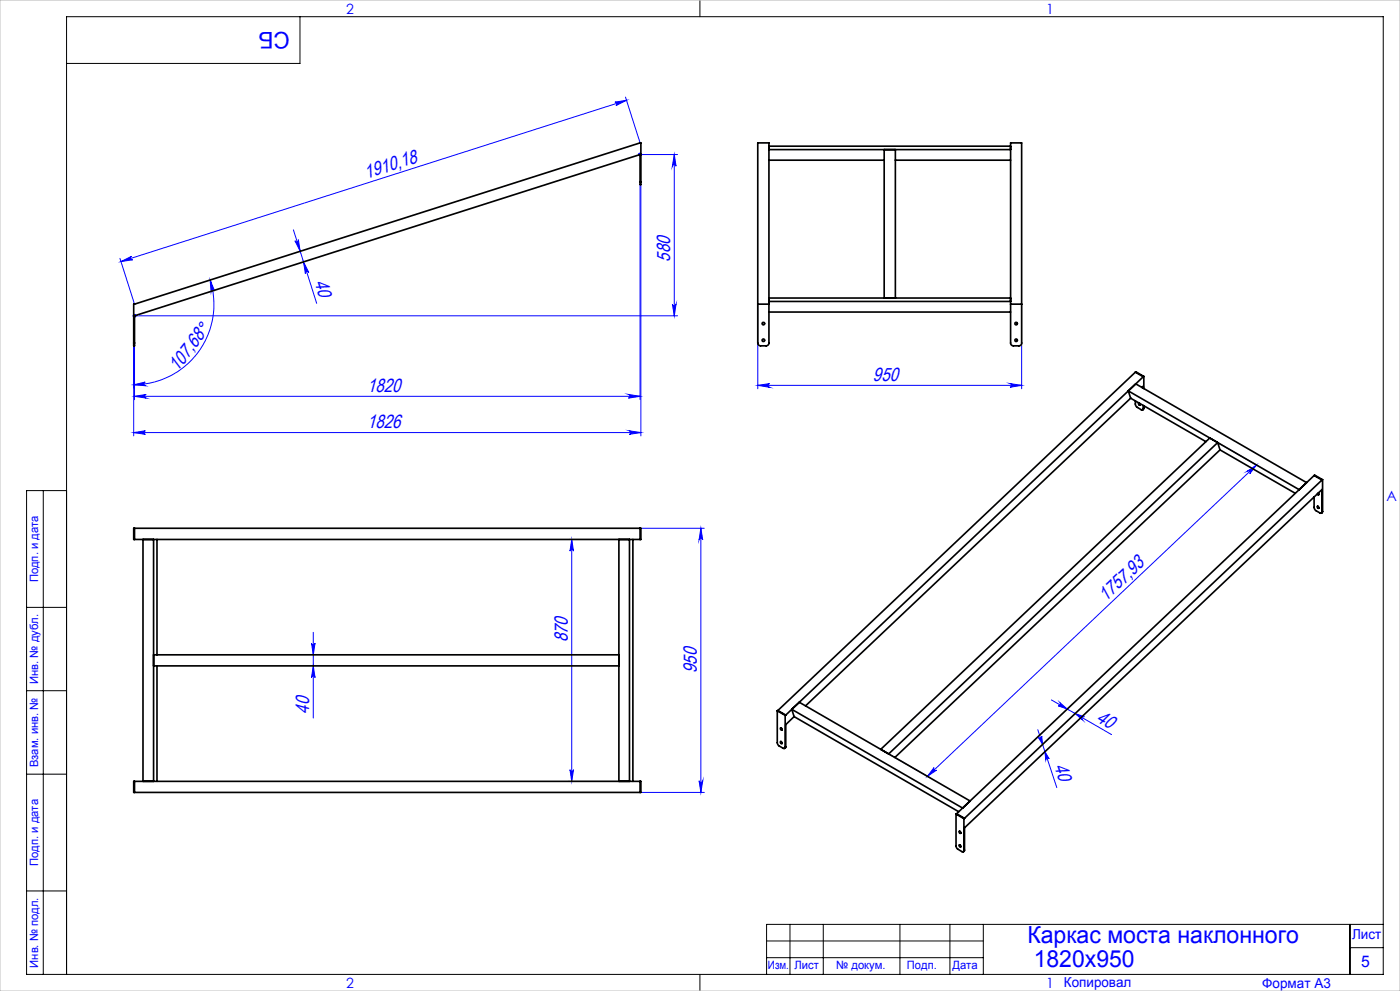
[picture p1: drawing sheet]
<svg xmlns="http://www.w3.org/2000/svg" width="420mm" height="297mm" viewBox="0 0 420 297" stroke-linecap="round" stroke-linejoin="round" font-family="sans-serif">
<g fill="none" stroke="#00f" stroke-width=".3">
<path d="M184.5 30.6l3.5-.5-3.2 1.5a.54 .54 0 0 0 .3-.6 .54 .54 0 0 0-.6-.4zM187.6 29.1l4.4 13.7M188 30.1l-151.7 48.3M192 46.3h11.3M192 55.3v64.5M192.3 55.3v75.3M202.3 46.3v48.3M202.3 46.3l.5 3.5a.55 .55 0 0 0-.5-.5 .55 .55 0 0 0-.6 .5zM36 77.4l4.4 13.8M36.3 78.4l3.1-1.6a.54 .54 0 0 0-.3 .7 .54 .54 0 0 0 .7 .4zM88 68.9l7 22M88.5 72.1a.54 .54 0 0 0 .6 .4 .54 .54 0 0 0 .4-.7l.6 3.5z"/>
<path d="M91.1 78.5l1.5 3.2a.54 .54 0 0 0-.6-.4 .54 .54 0 0 0-.4 .7zM40.4 94.6h162.9M63 83.9l1.4 3.3a.54 .54 0 0 0-.7-.4 .54 .54 0 0 0-.4 .7zM63 83.9a24.1 24.1 0 0 1-22.9 31.4M201.7 91.2a.55 .55 0 0 0 .6 .5 .55 .55 0 0 0 .5-.5l-.5 3.4zM227.3 91.2v25.3M306.5 91.2v25.3M40.1 103.6v27M40.1 115.3l3.5-.8a.55 .55 0 0 0-.5 .6 .55 .55 0 0 0 .5 .5zM40.4 103.6v16.2M40.4 118.8h151.6M40.4 118.8l3.5-.6a.55 .55 0 0 0-.6 .6 .55 .55 0 0 0 .6 .5z"/>
<path d="M188.5 118.2l3.5 .6-3.5 .5a.55 .55 0 0 0 .5-.5 .55 .55 0 0 0-.5-.6zM227.3 115.5h79.2M227.3 115.5l3.6-.5a.55 .55 0 0 0-.6 .5 .55 .55 0 0 0 .6 .6zM303 115l3.5 .5-3.5 .6a.55 .55 0 0 0 .5-.6 .55 .55 0 0 0-.5-.5zM40.1 129.6l3.5-.5a.53 .53 0 0 0-.5 .5 .53 .53 0 0 0 .5 .6zM40.1 129.6h152.2M188.8 129.1l3.5 .5-3.5 .6a.53 .53 0 0 0 .5-.6 .53 .53 0 0 0-.5-.5zM365.3 132.6l12.3 7.2M376.9 139.4l-98.7 93.3M192 158.3h19.3M210.3 158.3l.5 3.5a.55 .55 0 0 0-.5-.5 .55 .55 0 0 0-.6 .5zM210.3 158.3v79.2"/>
<path d="M374.2 141.2l2.7-1.8-2 2.6a.54 .54 0 0 0 0-.7 .54 .54 0 0 0-.7-.1zM170.5 161.7h15.2M171.5 161.7v72.5M171.5 161.7l.5 3.5a.53 .53 0 0 0-.5-.5 .53 .53 0 0 0-.5 .5zM93.5 192.8a.53 .53 0 0 0 .5 .5 .53 .53 0 0 0 .5-.5l-.5 3.4zM94 199.6l.5 3.5a.53 .53 0 0 0-.5-.5 .53 .53 0 0 0-.5 .5zM94 189.5v25.7M311.3 218.7l5.7 17.3M315.4 209.8l18.1 10.4M318 210.6l2.2 1.9-2.7-1a.55 .55 0 0 0 .6-.2 .55 .55 0 0 0-.1-.7zM322.5 213.9l2.8 .9a.56 .56 0 0 0-.6 .3 .56 .56 0 0 0 .1 .7zM170.5 234.2h15.2"/>
<path d="M171 230.7a.53 .53 0 0 0 .5 .5 .53 .53 0 0 0 .5-.5l-.5 3.5zM192 237.5h19.3M209.7 234a.55 .55 0 0 0 .6 .5 .55 .55 0 0 0 .5-.5l-.5 3.5zM266.6 226l12.3 7.1M280.2 230a.55 .55 0 0 0 .1 .7 .55 .55 0 0 0 .7 .1l-2.8 1.9zM311.5 221a.6 .6 0 0 0 .6 .1 .6 .6 0 0 0 .4-.5l.3 2.5zM313.5 225.3l1.2 2.1a.6 .6 0 0 0-.6-.2 .6 .6 0 0 0-.4 .5z"/>
</g>
<path d="M191.5 46.3h1M191.7 46l.7 .7M192 45.8v1M192.4 46l-.7 .7M39.9 94.6h1M40 94.3l.7 .7M40.4 94.2v.9M40.7 94.3l-.7 .7" fill="none" stroke="#00f" stroke-width=".7" stroke-linecap="butt"/>
<g fill="none" stroke="#000" stroke-width=".3">
<path d="M90 5v14h-70M210 0v5M13 147v145M20 147h-12v145h407v-287h-395v287M8 182h12M8 207h12M8 232h12M8 267h12M237 277v15M247 277v15M270 277v15M285 277v15"/>
<path d="M295 277v15M405 277v15M415 277h-185v15M210 292v5M230 282h65M230 287h65M405 284h10"/>
</g>
<path d="M0 0h420v297h-420z" fill="none" stroke="#c0c0c0" stroke-width=".3"/>
<g fill="#00f">
<path d="M202.3 46.3l.5 3.5a.55 .55 0 0 0-.5-.5 .55 .55 0 0 0-.6 .5zM201.7 91.2a.55 .55 0 0 0 .6 .5 .55 .55 0 0 0 .5-.5l-.5 3.4z"/>
<path d="M188.5 118.2l3.5 .6-3.5 .5a.55 .55 0 0 0 .5-.5 .55 .55 0 0 0-.5-.6zM40.4 118.8l3.5-.6a.55 .55 0 0 0-.6 .6 .55 .55 0 0 0 .6 .5z"/>
<path d="M188.8 129.1l3.5 .5-3.5 .6a.53 .53 0 0 0 .5-.6 .53 .53 0 0 0-.5-.5zM40.1 129.6l3.5-.5a.53 .53 0 0 0-.5 .5 .53 .53 0 0 0 .5 .6z"/>
<path d="M227.3 115.5l3.6-.5a.55 .55 0 0 0-.6 .5 .55 .55 0 0 0 .6 .6zM303 115l3.5 .5-3.5 .6a.55 .55 0 0 0 .5-.6 .55 .55 0 0 0-.5-.5z"/>
<path d="M36.3 78.4l3.1-1.6a.54 .54 0 0 0-.3 .7 .54 .54 0 0 0 .7 .4zM184.5 30.6l3.5-.5-3.2 1.5a.54 .54 0 0 0 .3-.6 .54 .54 0 0 0-.6-.4z"/>
<path d="M374.2 141.2l2.7-1.8-2 2.6a.54 .54 0 0 0 0-.7 .54 .54 0 0 0-.7-.1zM280.2 230a.55 .55 0 0 0 .1 .7 .55 .55 0 0 0 .7 .1l-2.8 1.9z"/>
<path d="M40.1 115.3l3.5-.8a.55 .55 0 0 0-.5 .6 .55 .55 0 0 0 .5 .5zM63 83.9l1.4 3.3a.54 .54 0 0 0-.7-.4 .54 .54 0 0 0-.4 .7z"/>
<path d="M210.3 158.3l.5 3.5a.55 .55 0 0 0-.5-.5 .55 .55 0 0 0-.6 .5zM209.7 234a.55 .55 0 0 0 .6 .5 .55 .55 0 0 0 .5-.5l-.5 3.5zM93.5 192.8a.53 .53 0 0 0 .5 .5 .53 .53 0 0 0 .5-.5l-.5 3.4zM94 199.6l.5 3.5a.53 .53 0 0 0-.5-.5 .53 .53 0 0 0-.5 .5z"/>
<path d="M171.5 161.7l.5 3.5a.53 .53 0 0 0-.5-.5 .53 .53 0 0 0-.5 .5zM171 230.7a.53 .53 0 0 0 .5 .5 .53 .53 0 0 0 .5-.5l-.5 3.5z"/>
<path d="M88.5 72.1a.54 .54 0 0 0 .6 .4 .54 .54 0 0 0 .4-.7l.6 3.5zM91.1 78.5l1.5 3.2a.54 .54 0 0 0-.6-.4 .54 .54 0 0 0-.4 .7z"/>
<path d="M311.5 221a.6 .6 0 0 0 .6 .1 .6 .6 0 0 0 .4-.5l.3 2.5zM313.5 225.3l1.2 2.1a.6 .6 0 0 0-.6-.2 .6 .6 0 0 0-.4 .5z"/>
<path d="M318 210.6l2.2 1.9-2.7-1a.55 .55 0 0 0 .6-.2 .55 .55 0 0 0-.1-.7zM322.5 213.9l2.8 .9a.56 .56 0 0 0-.6 .3 .56 .56 0 0 0 .1 .7z"/>
</g>
<g fill="none" stroke="#000" stroke-width=".5">
<path d="M192 54.5v.8h.3v-.8M192 54.5h.3M192 54.5v-8.2l-151.6 48.3v8.2M192.3 54.5v-11.7h-.3l-151.9 48.4v11.6M227.3 42.8h3.4v60a.84 .84 0 0 1-.9 .8h-1.6a.84 .84 0 0 1-.9-.8zM230.7 44.8h72.5M230.7 48h34.6M230.7 43.8h72.5M265.3 44.8v44.5M268.6 48h34.6M268.6 44.8v44.5M303.2 42.8h3.3v60a.79 .79 0 0 1-.8 .8h-1.7a.84 .84 0 0 1-.8-.8z"/>
<path d="M227.3 91.2h3.4M230.7 90.3h72.5M230.7 93.5h72.5M230.7 89.3h72.5M303.2 91.2h3.3M40.1 102.8v.8h.3v-.8M40.1 102.8h.3M338.5 117.2l2.2-2.2 51.3 29.6-2.3 2.2zM338.5 117.2l.7 2.1M339.2 119.3l-97.5 92.3M339.2 119.3l22.6 13.1M340.6 111.5l-107.2 101.4"/>
<path d="M340.6 111.5l2.4 1.4M340.6 111.5l.2-.1 2.3 1.4M342.6 116.1l.4-.3v.5M343 112.9l-107.3 101.4M343.1 112.8l-.1 .1M343.1 112.8v3.6M340.6 120.2v1l.3 .6 1.5 1a.37 .37 0 0 0 .4 0 .37 .37 0 0 0 .2-.4M341.6 120.8a.29 .29 0 0 0-.1 .4 .29 .29 0 0 0 .5-.1l-.1-.2M341.7 120.8l.4 .5M343 121.5v.9M343.1 122.3l-.3 .5M343.1 121.6v.7"/>
<path d="M343.1 122.3l-.1 .1M365.3 132.6l.7 2.2M366 134.8l22.6 13M366 134.8l-97.5 92.2M40.1 158.3h152.2v3.4h-152.2zM40.4 158.3v3.4M192 158.3v3.4M394.2 148.9l.1 3.4 .3 .6 1.4 .8a.37 .37 0 0 0 .4 .1 .37 .37 0 0 0 .2-.4M394.2 142.5l-107.2 101.4M394.2 142.5l2.4 1.4M394.2 142.5l.2-.1 2.4 1.4M395.2 151.7l.4 .2v.5l-.3-.2z"/>
<path d="M395.3 151.7l.4 .6M395.4 147.9l.3 .3M395.5 147.7l.1 .6-.4-.3M396.6 153.4v-6.7l-107.3 101.4v6.7M396.6 143.9l-107.3 101.3M396.8 153.3l-.4 .5M396.8 143.8l-.2 .1M396.8 143.8v9.5M396.8 153.3l-.2 .1M42.9 161.7v72.5M46.1 161.7v72.5M47.1 161.7v34.5"/>
<path d="M185.7 161.7v72.5M188.8 161.7v72.5M189.9 161.7v72.5M46.1 199.6h139.6M46.1 196.2h139.6M47.1 199.6v34.6M233.2 213v9.7l.4 .8 1.4 .8a.37 .37 0 0 0 .4 0 .37 .37 0 0 0 .1-.4M233.2 213l2.3 1.4M233.4 212.9l2.3 1.4M233.4 212.9l-.2 .1M234.1 218.2h.3a.34 .34 0 0 1 .3 .4 .34 .34 0 0 1-.5 .2 .34 .34 0 0 1-.1-.5zM234.3 218.2l.3 .5"/>
<path d="M235.5 214.4v9.5M235.7 214.3l-.2 .1M237.5 212.6l2.3-2.1 51.2 29.6-2.2 2.1zM237.5 212.6l.7 2.2M238.2 214.8l-2.5 2.4v6.6M238.2 214.8l49.4 28.5M40.1 234.2h152.2v3.3h-152.2zM40.4 234.2v3.3M192 234.2v3.3M234.2 222.2l.2 .1a.32 .32 0 0 1 .3 .4 .32 .32 0 0 1-.5 .2 .32 .32 0 0 1-.1-.5zM234.3 222.2l.3 .6M235.7 223.8l-.3 .5"/>
<path d="M235.7 223.8l-.2 .1M264.2 224.6l98.7-93.3 2.4 1.3-98.7 93.4zM286.8 244v9.6l.5 .9 1.3 .7a.37 .37 0 0 0 .4 .1 .37 .37 0 0 0 .2-.4M286.8 244l2.4 1.4M287 243.9l2.3 1.3M287 243.9l-.2 .1M287.8 249.1l.3 .1 .1 .5h-.3zM287.8 253.2h.2a.34 .34 0 0 1 .3 .4 .34 .34 0 0 1-.4 .3 .34 .34 0 0 1-.2-.5zM287.9 249.1l.4 .6M287.9 253.2l.4 .5M289.2 245.4v9.5M289.3 254.8l-.3 .5"/>
<path d="M289.3 254.8l-.1 .1M289.3 245.2l-.1 .2"/>
<circle cx="229" cy="97" r=".37"/>
<circle cx="304.8" cy="97" r=".38"/>
<circle cx="229" cy="102" r=".37"/>
<circle cx="304.8" cy="102" r=".38"/>
</g>
<g font-size="7.1" fill="#00f">
<text x="308.2" y="282.7">Каркас моста наклонного</text>
<text x="310.1" y="289.7">1820х950</text>
</g>
<text font-size="6.9" fill="#00f" x="86.9" y="9.4" transform="rotate(-180 86.9 9.4)">СБ</text>
<g font-size="5.7" fill="#00f">
<text x="110" y="53.6" transform="rotate(-18 110 53.6)">1910,18</text>
<text x="201.1" y="78.4" transform="rotate(-90 201.1 78.4)">580</text>
<text x="94.3" y="84.5" transform="rotate(72 94.3 84.5)">40</text>
<text x="53.3" y="111.5" transform="rotate(-52 53.3 111.5)">107,68°</text>
<text x="110.1" y="117.5">1820</text>
<text x="261.9" y="114.3">950</text>
<text x="110.1" y="128.4">1826</text>
<text x="331.8" y="180.4" transform="rotate(-43 331.8 180.4)">1757,93</text>
<text x="170.3" y="192.5" transform="rotate(-90 170.3 192.5)">870</text>
<text x="209.1" y="201.7" transform="rotate(-90 209.1 201.7)">950</text>
<text x="92.8" y="213.9" transform="rotate(-90 92.8 213.9)">40</text>
<text x="328.7" y="215.9" transform="rotate(30 328.7 215.9)">40</text>
<text x="316.3" y="229.7" transform="rotate(72 316.3 229.7)">40</text>
</g>
<text font-size="4.8" fill="#00f" x="408.3" y="289.7">5</text>
<g font-size="4.2" fill="#00f">
<text x="103.8" y="4.2">2</text>
<text x="313.8" y="4.2">1</text>
<text x="415.9" y="150.2">A</text>
<text x="103.8" y="296.2">2</text>
<text x="313.8" y="296.2">1</text>
</g>
<g font-size="4.1" fill="#00f">
<text x="405.6" y="281.5">Лист</text>
<text x="319.2" y="295.9">Копировал</text>
<text x="378.7" y="296">Формат А3</text>
</g>
<g font-size="3.4" fill="#00f">
<text x="11.4" y="174.5" transform="rotate(-90 11.4 174.5)">Подп. и дата</text>
<text x="11.4" y="205" transform="rotate(-90 11.4 205)">Инв. № дубл.</text>
<text x="11.4" y="229.9" transform="rotate(-90 11.4 229.9)">Взам. инв. №</text>
<text x="11.4" y="259.5" transform="rotate(-90 11.4 259.5)">Подп. и дата</text>
<text x="11.4" y="290" transform="rotate(-90 11.4 290)">Инв. № подл.</text>
<text x="230.4" y="290.4">Изм.</text>
<text x="238.3" y="290.4">Лист</text>
<text x="250.9" y="290.4">№ докум.</text>
<text x="272.1" y="290.4">Подп.</text>
<text x="285.7" y="290.5">Дата</text>
</g>
</svg>
